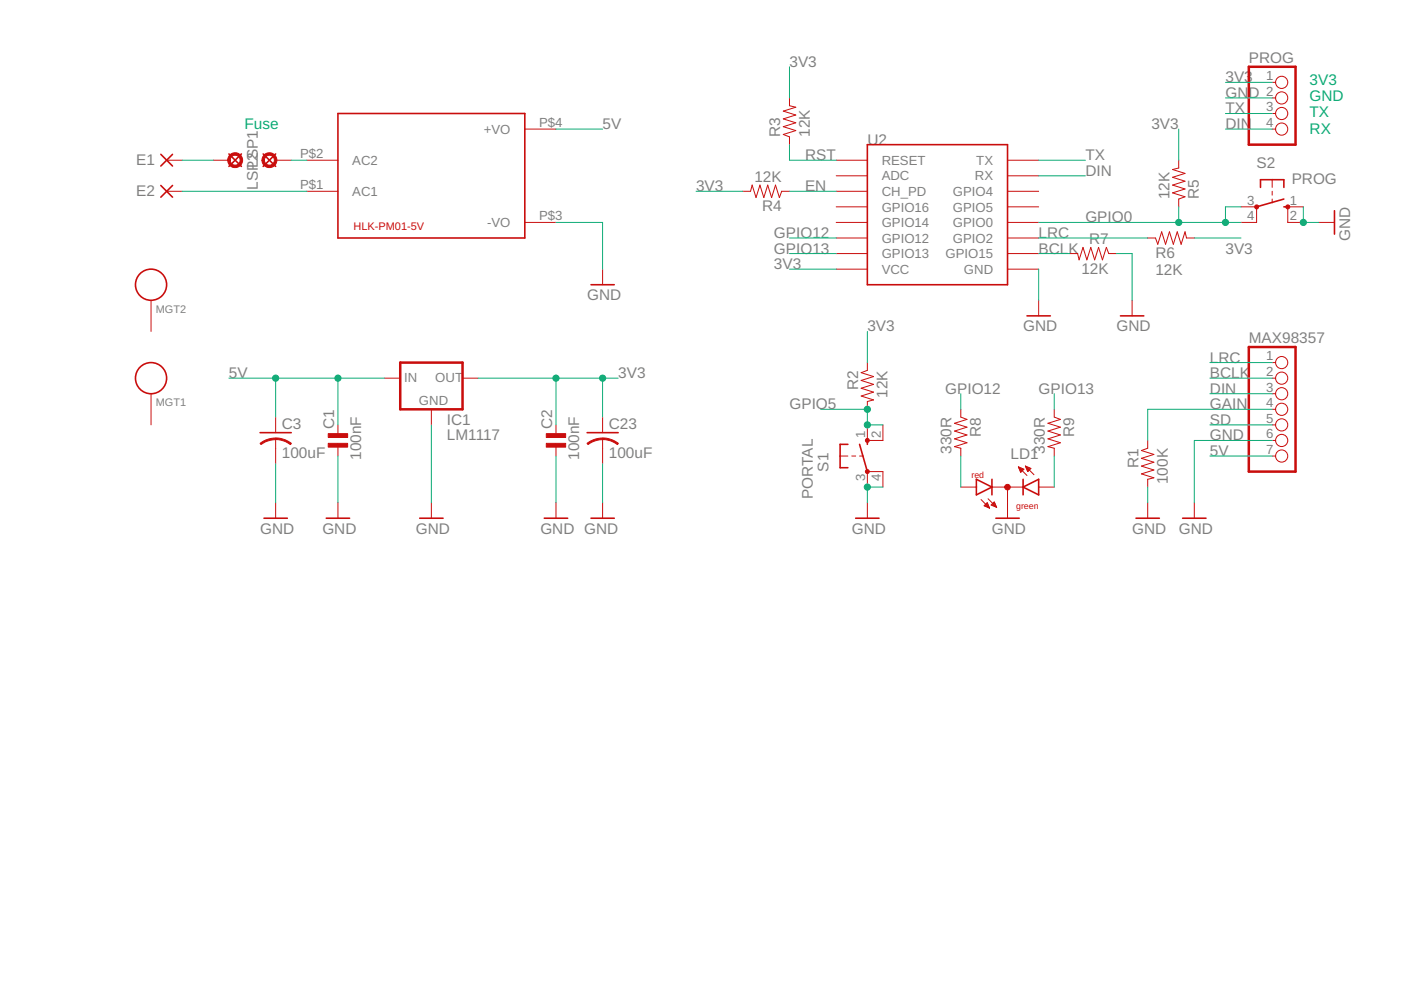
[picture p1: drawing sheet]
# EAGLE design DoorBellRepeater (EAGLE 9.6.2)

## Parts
C1  100nF  C_0805MP  [C0805MP]
C2  100nF  C_0805MP  [C0805MP]
C3  100uF  C-USC0805K  [C0805K]
C23  100uF  C-USC0805K  [C0805K]
E1  PAD-0460S-S  [0460S-S]
E2  PAD-0460S-S  [0460S-S]
HLK-PM01-5V  HLK-PM013W  [HLK-PM01]
IC1  LM1117  [SOT223]
LD1  DUOLED-RG-C  [DUOLED-C-5MM]
LSP1  LSP10  [LSP10]
LSP2  LSP10  [LSP10]
MAX98357  PINHD-1X7  [1X07]
MGT1  MOUNTING_HOLE  [BEAGLEBONEBLACK_MOUNTING_HOLE]
MGT2  MOUNTING_HOLE  [BEAGLEBONEBLACK_MOUNTING_HOLE]
PROG  PINHD-1X4  [1X04]
R1  100K  RESISTOR0805_RES  [0805_RES]
R2  12K  RESISTOR0805_RES  [0805_RES]
R3  12K  RESISTOR0805_RES  [0805_RES]
R4  12K  RESISTOR0805_RES  [0805_RES]
R5  12K  RESISTOR0805_RES  [0805_RES]
R6  12K  RESISTOR0805_RES  [0805_RES]
R7  12K  RESISTOR0805_RES  [0805_RES]
R8  330R  RESISTOR0805_RES  [0805_RES]
R9  330R  RESISTOR0805_RES  [0805_RES]
S1  PORTAL  10-XX  [B3F-10XX]
S2  PROG  10-XX  [B3F-10XX]
U2  ESP12  [ESP12]

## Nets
3V3: C2.2 C23.1 IC1.2(OUT) PROG.1 R2.1 R3.2 R4.2 R5.2 R6.2 U2.VCC
5V: C1.2 C3.1 HLK-PM01-5V.P$4(+VO) IC1.3(IN) MAX98357.7
BCLK: MAX98357.2 R7.2 U2.GPIO15
DIN: MAX98357.3 PROG.4 U2.RX
EN: R4.1 U2.CH_PD
GAIN: MAX98357.4 R1.1
GND: C1.1 C2.1 C3.2 C23.2 HLK-PM01-5V.P$3(-VO) IC1.1(GND) LD1.C MAX98357.6 PROG.2 R1.2 R7.1 S1.3(P) S1.4(P1) S2.1(S) S2.2(S1) U2.GND
GPIO0: R5.1 S2.3(P) S2.4(P1) U2.GPIO0
GPIO5: R2.2 S1.1(S) S1.2(S1)
GPIO12: R8.1 U2.GPIO12
GPIO13: R9.1 U2.GPIO13
LRC: MAX98357.1 R6.1 U2.GPIO2
N$1: E2.1(P) HLK-PM01-5V.P$1(AC1)
N$2: HLK-PM01-5V.P$2(AC2) LSP1.MP
N$4: LD1.AR R8.2
N$5: LD1.AX(AG) R9.2
N$6: E1.1(P) LSP2.MP
RST: R3.1 U2.RESET
SD: MAX98357.5
TX: PROG.3 U2.TX
Unconnected: MGT1.P$1 MGT2.P$1 U2.ADC U2.GPIO4 U2.GPIO5 U2.GPIO14 U2.GPIO16

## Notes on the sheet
- Fuse
- 3V3
  GND
  TX
  RX

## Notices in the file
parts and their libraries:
rc-master-smd: Copyright (C) 2007-2008, Bob Starr
dpads: Copyright (C) 2008, Bob Starr
SparkFun-Aesthetics: Licensing: Creative Commons ShareAlike 4.0 International - https://creativecommons.org/licenses/by-sa/4.0
